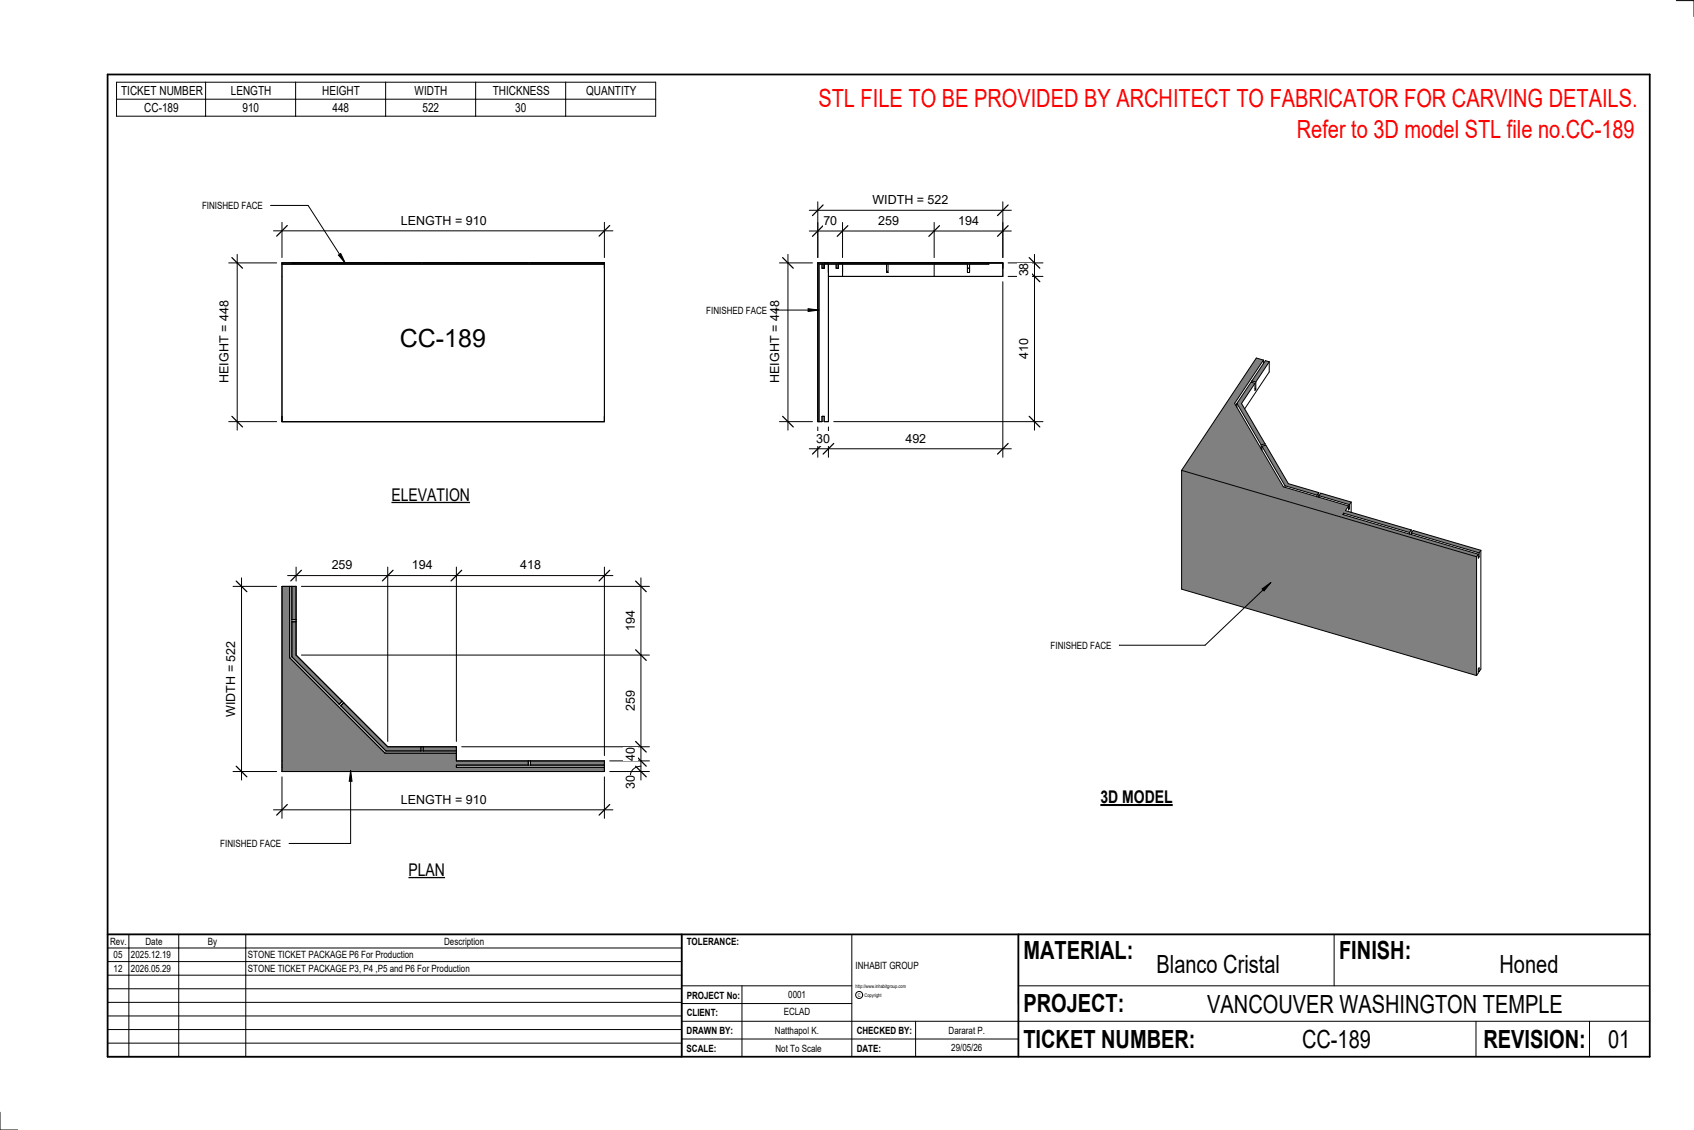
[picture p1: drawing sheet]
<svg xmlns="http://www.w3.org/2000/svg" width="914mm" height="610mm" viewBox="0 0 914 610" stroke-linecap="round" stroke-linejoin="round" font-family="sans-serif">
<path d="M441 142h93v1h-92v84h-1z" fill="#7c7c7c"/>
<path d="M444 143v2h1v-2M447 143v84h-2v-2h-1v2h-3v-85h100v7h-94M451 143v2h1v-2M455 143v6M479 143v4M479 146v1M504 143v6M522 145h1M522 143v4h1v-4M534 142v1h-92v84" fill="none" stroke="#000" stroke-width=".54"/>
<path d="M152 142h174v1h-174z" fill="#7c7c7c"/>
<path d="M152 142h174v85h-174zM152 143h174" fill="none" stroke="#000" stroke-width=".54"/>
<path d="M152 316v100h174v-2h-80v-1h39v-3h-39v-4h-38l-52-51v-39zM286 410v3h40v-3zM186 379l-2 2 24 24h19v-2h-18zM228 403v2h18v-2zM158 335v19l25 26 2-2-25-25v-18zM158 316v18h2v-18z" fill="#808080"/>
<g fill="none" stroke="#000" stroke-width=".54">
<path d="M152 316h8v37l49 50h37v7h80v6h-174zM156 316v39l52 51h38M158 316v38l25 26M158 335h2M158 334h2M183 380l25 25h38M185 378l-2 2M186 379l-2 2M227 403v2M228 403v2M285 410v3M286 410v3"/>
<path d="M326 413h-80v1h80"/>
</g>
<g fill="#808080">
<path d="M638 254l159 46v64l-159-46z"/>
<path d="M678 193l-40 61 159 46 1-1-73-21v-1l36 10 1-1-36-11 2-2-35-10-27-45 16-24zM763 286l-1 2 36 10 1-1zM713 266l-1 1 16 5 1-1zM681 241l13 21 17 5 1-1-17-5-12-21zM675 206l-7 12 13 22 2-1-13-21 7-11zM683 195l-7 10 2 1 7-11z"/>
</g>
<g fill="none" stroke="#000" stroke-width=".54">
<path d="M541 152v95M682 194l-16 24 27 45 35 10M682 194l-4-1-40 61M682 194v2M685 195h-2l-7 10M685 195l-7 11M685 195v6l-13 20M668 218l13 22M668 218l-1 1M668 218v2M675 206l2 1M675 206l-7 12"/>
<path d="M676 205l2 1M676 206h-1M676 205v1M677 207l-7 11 13 21M677 207v4l1-1M677 209l1 1M678 206v4M441 230v17M447 230v17M681 240v2M683 239l-2 1M683 239v1"/>
<path d="M437 242h109M638 254l159 46M638 254v64l159 46M681 242h.1M681 241l2-1 12 21 17 5M681 241l13 21M681 241v2M694 262l17 5M694 262v1M711 267v1M712 266l-1 1M712 266v2"/>
<path d="M712 267l1-1 16 5M712 267l16 5M712 267v1M725 277l36 10M725 277v1l73 21M725 277v1M728 273l-2 2 36 11M728 273v2v-1M728 274h.1M728 272v2M729 271l-1 1M729 271v5"/>
<path d="M761 287v1M762 286l-1 1M762 286v2M798 299l-1 1M798 299v2v-1M798 298v2M799 297l-1 1M799 297l-36-11-1 2 36 10M799 297v64l-1 1M797 300v64M798 300h.1M798 362h.1"/>
<path d="M798 362v-2v3l-1 1"/>
</g>
<path d="M444 239l-5 6M450 239l-6 6M544 239l-6 6" fill="none" stroke="#000" stroke-width=".67"/>
<g fill="#fff">
<path d="M441 233h7v7h-7z"/>
<path d="M489 233h11v7h-11z"/>
</g>
<path d="M437 125h109M441 120v19M455 120v19M504 120v19M541 120v19" fill="none" stroke="#000" stroke-width=".54"/>
<path d="M444 122l-5 5M458 122l-6 5M507 122l-6 5M544 122l-6 5" fill="none" stroke="#000" stroke-width=".67"/>
<g fill="#fff">
<path d="M444 115h8v8h-8z"/>
<path d="M474 115h11v8h-11z"/>
<path d="M517 115h11v8h-11z"/>
</g>
<path d="M558 137v95M544 149h19M544 142h19M450 227h113" fill="none" stroke="#000" stroke-width=".54"/>
<path d="M556 139l5 6M556 146l5 6M556 225l5 5" fill="none" stroke="#000" stroke-width=".67"/>
<g fill="#fff">
<path d="M549 142h8v7h-8z"/>
<path d="M549 183h8v11h-8z"/>
</g>
<path d="M425 137v95M421 142h18M421 227h18" fill="none" stroke="#000" stroke-width=".54"/>
<path d="M422 139l6 6M422 225l6 5" fill="none" stroke="#000" stroke-width=".67"/>
<path d="M414 163h8v44h-8z" fill="#fff"/>
<path d="M437 113h109M441 109v30M541 109v30" fill="none" stroke="#000" stroke-width=".54"/>
<path d="M444 111l-5 5M544 111l-6 5" fill="none" stroke="#000" stroke-width=".67"/>
<path d="M471 104h41v8h-41z" fill="#fff"/>
<path d="M128 137v95M123 142h26M123 227h26" fill="none" stroke="#000" stroke-width=".54"/>
<path d="M125 139l6 6M125 225l6 5" fill="none" stroke="#000" stroke-width=".67"/>
<path d="M117 163h8v44h-8z" fill="#fff"/>
<path d="M152 120v19M326 120v19M148 125h183" fill="none" stroke="#000" stroke-width=".54"/>
<path d="M155 122l-6 5M329 122l-6 5" fill="none" stroke="#000" stroke-width=".67"/>
<g fill="#fff">
<path d="M216 115h46v8h-46z"/>
<path d="M216 175h47v15h-47z"/>
</g>
<path d="M155 311h176M160 306v7M209 306v94M246 306v94M326 306v102" fill="none" stroke="#000" stroke-width=".54"/>
<path d="M163 308l-6 5M212 308l-6 5M249 308l-6 5M329 308l-6 5" fill="none" stroke="#000" stroke-width=".67"/>
<g fill="#fff">
<path d="M179 301h11v8h-11z"/>
<path d="M222 301h11v8h-11z"/>
<path d="M281 301h11v8h-11z"/>
</g>
<path d="M163 316h188M346 312v109M163 353h188M249 403h102M329 410h22M329 416h22M346 413l-2 1-2 1-2 3" fill="none" stroke="#000" stroke-width=".54"/>
<path d="M343 313l6 6M343 351l6 5M343 400l6 6M343 408l6 5M343 413l6 6" fill="none" stroke="#000" stroke-width=".67"/>
<g fill="#fff">
<path d="M337 418h7v8h-7z"/>
<path d="M337 403h7v7h-7z"/>
<path d="M337 373h7v11h-7z"/>
<path d="M337 329h7v11h-7z"/>
</g>
<path d="M152 419v22M326 419v22M148 437h183" fill="none" stroke="#000" stroke-width=".54"/>
<path d="M155 434l-6 6M329 434l-6 6" fill="none" stroke="#000" stroke-width=".67"/>
<path d="M216 427h46v8h-46z" fill="#fff"/>
<path d="M126 316h23M130 312v109M126 416h23" fill="none" stroke="#000" stroke-width=".54"/>
<path d="M128 313l5 6M128 413l5 6" fill="none" stroke="#000" stroke-width=".67"/>
<path d="M121 346h8v41h-8z" fill="#fff"/>
<g fill="none" stroke="#000" stroke-width=".54">
<path d="M905 0h9v9M460 504v66M720 504v28M891 504h-341v37M368 532h92M401 532v38M550 532h341M368 551h523M368 541h92M494 551v19M797 551v19M858 551v19"/>
<path d="M368 561h182M0 600v10h10"/>
<circle cx="464" cy="537" r="1.9"/>
</g>
<path d="M58 40h833v530h-833zM58 504h833M368 504v66M550 504v66" fill="none" stroke="#000" stroke-width=".96"/>
<g fill="#fff">
<path d="M652 534h192v15h-192z"/>
<path d="M513 562h17v6h-17z"/>
<path d="M425 533h10v6h-10z"/>
<path d="M423 543h15v6h-15z"/>
<path d="M418 553h24v6h-24z"/>
<path d="M624 513h68v15h-68z"/>
<path d="M809 513h33v15h-33z"/>
<path d="M512 553h20v6h-20z"/>
<path d="M703 553h37v15h-37z"/>
<path d="M442 45h443v16h-443z"/>
<path d="M868 553h12v15h-12z"/>
<path d="M61 512h5v6h-5z"/>
<path d="M61 520h5v6h-5z"/>
</g>
<path d="M58 504h310v66h-310zM58 519h310M58 511h310M70 504v66M96 504v66M133 504v66M58 533h310M58 526h310M58 555h310M58 548h310M58 541h310M58 563h310" fill="none" stroke="#000" stroke-width=".54"/>
<path d="M211 262h43v10h-43z" fill="#fff"/>
<path d="M211 271h43" fill="none" stroke="#000" stroke-width=".69" stroke-linecap="butt"/>
<path d="M220 464h20v10h-20z" fill="#fff"/>
<path d="M220 473h20" fill="none" stroke="#000" stroke-width=".69" stroke-linecap="butt"/>
<path d="M594 424h39v12h-39z" fill="#fff"/>
<path d="M594 434h39" fill="none" stroke="#000" stroke-width="1.1" stroke-linecap="butt"/>
<path d="M700 62h184v15h-184z" fill="#fff"/>
<g fill="none" stroke="#000" stroke-width=".54">
<path d="M63 44h291v19h-291zM63 54h291M111 44v19M160 44v19M208 44v19M257 44v19M305 44v19M146 111h20l20 31M183 138l1-1 2 5zM418 167h24M436 167h6l-6 1zM681 318l5-4-4 5z"/>
<path d="M686 314l-36 34h-46M189 416l1 5h-1zM189 416v39h-33"/>
</g>
<path d="M183 138l1-1 2 5zM436 167h6l-6 1zM681 318l5-4-4 5zM189 416l1 5h-1z" fill="#000"/>
<g font-size="13.5" fill="#f00">
<text x="442" y="58">STL FILE TO BE PROVIDED BY ARCHITECT TO FABRICATOR FOR CARVING DETAILS.</text>
<text x="700" y="75">Refer to 3D model STL file no.CC-189</text>
</g>
<g font-size="13.5">
<text x="216" y="187">CC-189</text>
<text x="552" y="517">MATERIAL:</text>
<text x="723" y="517">FINISH:</text>
<text x="624" y="525">Blanco Cristal</text>
<text x="809" y="525">Honed</text>
<text x="552" y="546">PROJECT:</text>
<text x="652" y="546">VANCOUVER WASHINGTON TEMPLE</text>
<text x="552" y="565">TICKET NUMBER:</text>
<text x="703" y="565">CC-189</text>
<text x="801" y="565">REVISION:</text>
<text x="868" y="565">01</text>
</g>
<g font-size="9.4">
<text x="211" y="270">ELEVATION</text>
<text x="594" y="433">3D MODEL</text>
<text x="220" y="472">PLAN</text>
</g>
<g font-size="6.7">
<text x="65" y="51">TICKET NUMBER</text>
<text x="125" y="51">LENGTH</text>
<text x="174" y="51">HEIGHT</text>
<text x="224" y="51">WIDTH</text>
<text x="266" y="51">THICKNESS</text>
<text x="316" y="51">QUANTITY</text>
<text x="78" y="60">CC-189</text>
<text x="131" y="60">910</text>
<text x="179" y="60">448</text>
<text x="228" y="60">522</text>
<text x="278" y="60">30</text>
<text x="471" y="110">WIDTH = 522</text>
<text x="216" y="121">LENGTH = 910</text>
<text x="444" y="121">70</text>
<text x="474" y="121">259</text>
<text x="517" y="121">194</text>
<text x="555" y="149" transform="rotate(-90 555 149)">38</text>
<text x="555" y="194" transform="rotate(-90 555 194)">410</text>
<text x="123" y="207" transform="rotate(-90 123 207)">HEIGHT = 448</text>
<text x="421" y="207" transform="rotate(-90 421 207)">HEIGHT = 448</text>
<text x="441" y="239">30</text>
<text x="489" y="239">492</text>
<text x="179" y="307">259</text>
<text x="222" y="307">194</text>
<text x="281" y="307">418</text>
<text x="343" y="340" transform="rotate(-90 343 340)">194</text>
<text x="343" y="384" transform="rotate(-90 343 384)">259</text>
<text x="127" y="387" transform="rotate(-90 127 387)">WIDTH = 522</text>
<text x="343" y="410" transform="rotate(-90 343 410)">40</text>
<text x="343" y="426" transform="rotate(-90 343 426)">30</text>
<text x="216" y="434">LENGTH = 910</text>
</g>
<g font-size="5.4">
<text x="109" y="113">FINISHED FACE</text>
<text x="381" y="169">FINISHED FACE</text>
<text x="567" y="350">FINISHED FACE</text>
<text x="119" y="457">FINISHED FACE</text>
<text x="59" y="510">Rev.</text>
<text x="79" y="510">Date</text>
<text x="112" y="510">By</text>
<text x="240" y="510">Description</text>
<text x="371" y="510">TOLERANCE:</text>
<text x="61" y="517">05</text>
<text x="71" y="517">2025.12.19</text>
<text x="134" y="517">STONE TICKET PACKAGE P6 For Production</text>
<text x="61" y="525">12</text>
<text x="71" y="524">2026.05.29</text>
<text x="134" y="524">STONE TICKET PACKAGE P3, P4 ,P5 and P6 For Production</text>
<text x="462" y="523">INHABIT GROUP</text>
<text x="371" y="539">PROJECT No:</text>
<text x="425" y="538">0001</text>
<text x="371" y="548">CLIENT:</text>
<text x="423" y="548">ECLAD</text>
<text x="371" y="558">DRAWN BY:</text>
<text x="418" y="558">Natthapol K.</text>
<text x="462" y="558">CHECKED BY:</text>
<text x="512" y="558">Dararat P.</text>
<text x="371" y="567">SCALE:</text>
<text x="419" y="567">Not To Scale</text>
<text x="462" y="567">DATE:</text>
<text x="513" y="567">29/05/26</text>
</g>
<g font-size="2.7">
<text x="462" y="533">http://www.inhabitgroup.com</text>
<text x="463" y="538">C</text>
<text x="467" y="538">Copyright</text>
</g>
</svg>
